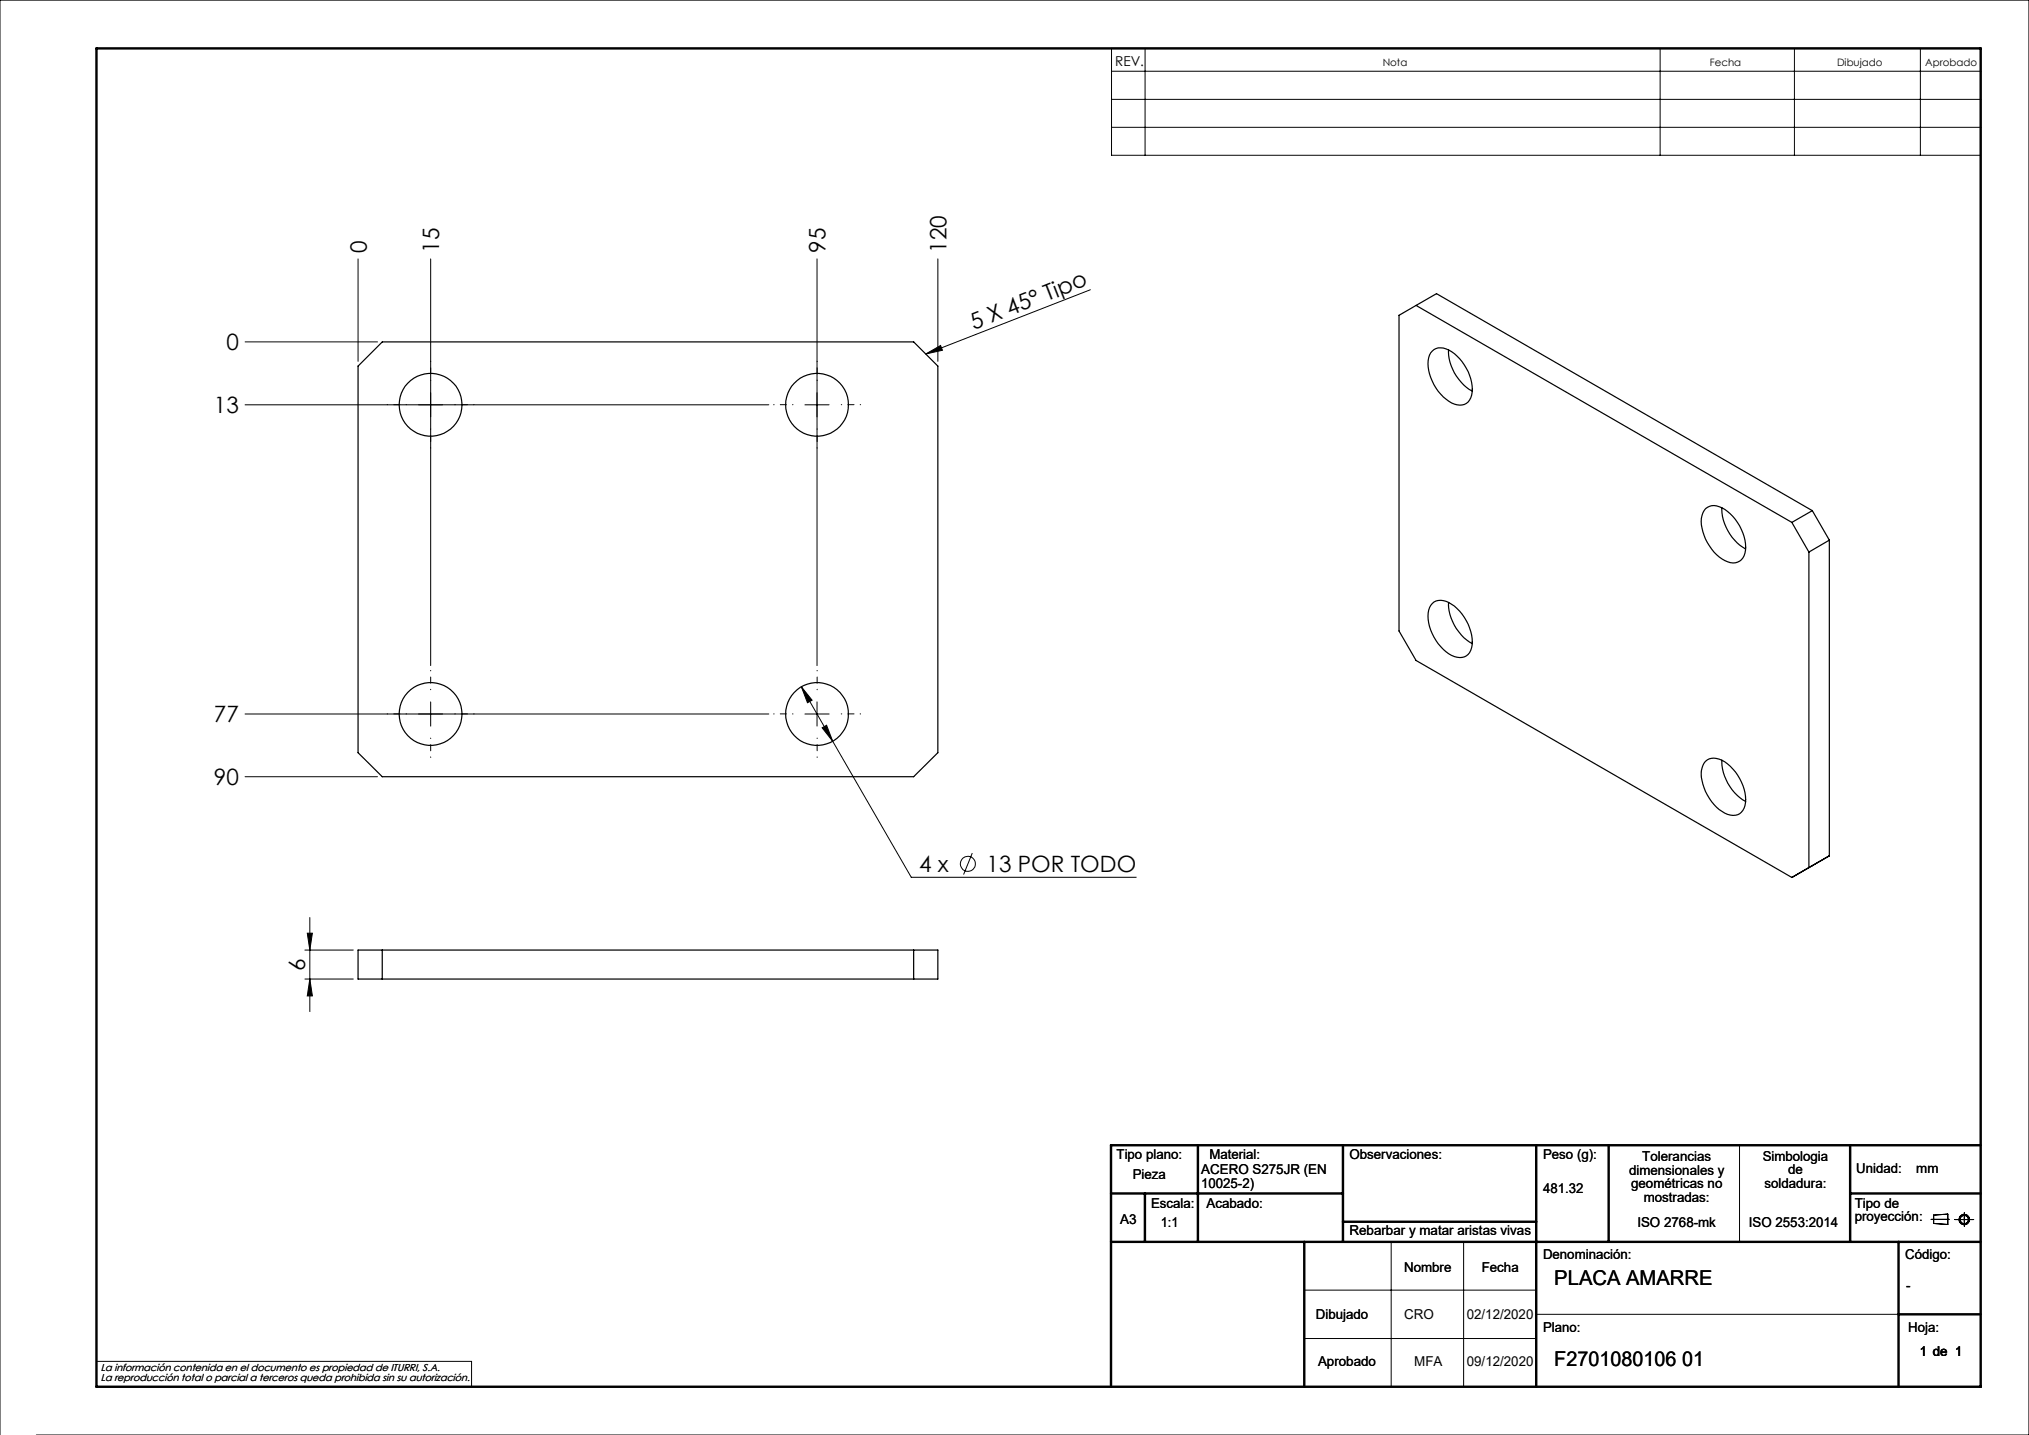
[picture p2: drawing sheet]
<svg xmlns="http://www.w3.org/2000/svg" width="420mm" height="297mm" viewBox="0 0 420 297" stroke-linecap="round" stroke-linejoin="round" font-family="sans-serif">
<g fill="none" stroke="#000" stroke-width=".21">
<path d="M230.1 10h179.9v22.1h-179.9zM230.1 14.7h179.9M237 10v22.1M343.6 10v22.1M371.4 10v22.1M397.5 10v22.1M230.1 20.6h179.9M230.1 26.3h179.9M74.1 53.6v21.2M89.1 53.6v84.2M169.1 53.6v84.2M194.1 53.6v21.2"/>
<path d="M225.7 60l-34.1 13.3M50.7 70.8h27.4M191.6 73.3l3.1-1.8 .4 1zM50.7 83.8h108.4M166.6 83.8h5M50.7 147.8h108.4M89.1 145.3v5M165.9 142.1l22.7 39.5h46.6M165.9 142.1l2.2 2.8-1 .5zM166.6 147.8h5M169.1 145.3v5M170.2 150.6l.9-.5 1.3 3.3z"/>
<path d="M50.7 160.8h27.4M201.3 176.6l-1.8 4.4M63.1 196.6h10M63.6 193.1h1.1l-.6 3.5zM64.1 189.9v19.5M63.1 202.6h10M64.1 202.6l.6 3.5h-1.1zM360.1 237v20M288 257v30M303 257v30M399.7 252.4h3.8M400.3 251.5l2.9-.2v2.1l-2.9-.2z"/>
<path d="M404.6 252.4h4M406.6 251v2.8M270 267h48M270 277h48M318 272h75M0 297v-297h420v297h-412.5M20 281.8h77.6v5.2"/>
<circle cx="200.3" cy="178.8" r="1.56"/>
<circle cx="406.6" cy="252.4" r=".86"/>
<circle cx="406.6" cy="252.4" r="1.07"/>
</g>
<g fill="none" stroke="#000" stroke-width=".5">
<path d="M20 10h390v277h-390zM248 237v20M278 237v20M318 237v50M333 237v20M383 237v20M410 237h-180v50M230 257h180M230 247h48M237 247v10M270 257v30M278 252.9h40"/>
<path d="M383 247h27M393 257v30M393 272h17"/>
</g>
<g fill="none" stroke="#000" stroke-width=".21" stroke-dasharray="15.2 1.3 1.3 1.3" stroke-dashoffset="15.1">
<path d="M89.1 78.8v-4M169.1 78.8v-4M84.1 83.8h-4M89.1 88.8v4M94.1 83.8h4M164.1 83.8h-4M169.1 88.8v4M174.1 83.8h4M84.1 147.8h-4M89.1 142.8v-4M89.1 152.8v4M94.1 147.8h4"/>
<path d="M164.1 147.8h-4M169.1 142.8v-4M169.1 152.8v4M174.1 147.8h4"/>
</g>
<g fill="#000">
<path d="M191.6 73.3l3.1-1.8 .4 1z"/>
<path d="M165.9 142.1l1.2 3.3 1-.5zM170.2 150.6l2.2 2.8-1.3-3.3z"/>
<path d="M63.6 193.1h1.1l-.6 3.5zM64.1 202.6l.6 3.5h-1.1z"/>
</g>
<g fill="none" stroke="#000" stroke-width=".25">
<path d="M74.1 75.8l5-5h110l5 5v80l-5 5h-110l-5-5zM293.1 63.2l-3.5 2.1v65.3l3.5 6.1 77.8 44.9M293.1 63.2l77.8 44.9M293.1 63.2l4.3-2.4 77.7 44.9M296.5 72.7a3.1 3.1 0 0 1 4 .1 9.5 9.5 0 0 1 4.1 9 2.48 2.48 0 0 1-3.5 1.8 9.5 9.5 0 0 1-5.4-9.6l.5-1zM299.9 72.4a9.8 9.8 0 0 0 4.9 8.6M353 105.3a3.1 3.1 0 0 1 4 .1 9.7 9.7 0 0 1 4.2 9.1 2.63 2.63 0 0 1-4.2 1.5 9.9 9.9 0 0 1-4.8-8.7l.3-1.2zM356.4 105.1a10 10 0 0 0 5 8.5M370.9 108.1l3.5 6.2M374.4 114.3v65.3l-3.5 2M375.1 105.7l-4.2 2.4M375.1 105.7l3.6 6.1"/>
<path d="M378.7 111.8l-4.3 2.5M378.7 111.8v65.3M296.5 124.9a3 3 0 0 1 4 .2 9.5 9.5 0 0 1 4.1 9 2.48 2.48 0 0 1-3.5 1.8 9.5 9.5 0 0 1-5.4-9.6zM299.9 124.7a9.7 9.7 0 0 0 4.9 8.5M353 157.6a3.1 3.1 0 0 1 4 .1 9.7 9.7 0 0 1 4.2 9 2.5 2.5 0 0 1-3.6 1.9 9.8 9.8 0 0 1-5.4-9.1l.3-1.1zM356.4 157.3a9.9 9.9 0 0 0 5 8.6M378.7 177.1l-3.6 2.1M378.7 177.1l-7.8 4.5M74.1 196.6h120v6h-120zM79.1 196.6v6M189.1 196.6v6"/>
<circle cx="89.1" cy="83.8" r="6.5"/>
<circle cx="169.1" cy="83.8" r="6.5"/>
<circle cx="89.1" cy="147.8" r="6.5"/>
<circle cx="169.1" cy="147.8" r="6.5"/>
</g>
<g font-size="4.7">
<text x="75.9" y="52.3" transform="rotate(-90 75.9 52.3)">0</text>
<text x="90.9" y="52.3" transform="rotate(-90 90.9 52.3)">15</text>
<text x="170.9" y="52.3" transform="rotate(-90 170.9 52.3)">95</text>
<text x="195.9" y="52.3" transform="rotate(-90 195.9 52.3)">120</text>
<text x="201.6" y="68.3" transform="rotate(-21 201.6 68.3)">5 X 45° Tipo</text>
<text x="46.9" y="72.5">0</text>
<text x="44.3" y="85.5">13</text>
<text x="44.3" y="149.5">77</text>
<text x="44.3" y="162.5">90</text>
<text x="190.2" y="180.5">4 x</text>
<text x="204.2" y="180.5">13 POR TODO</text>
<text x="63.1" y="200.9" transform="rotate(-90 63.1 200.9)">6</text>
</g>
<g font-size="4.2">
<text x="321.7" y="265.9">PLACA AMARRE</text>
<text x="321.7" y="282.8">F2701080106 01</text>
</g>
<g font-size="2.8">
<text x="230.8" y="13.6">REV.</text>
<text x="231.1" y="239.9">Tipo plano:</text>
<text x="250.3" y="239.9">Material:</text>
<text x="279.3" y="239.9">Observaciones:</text>
<text x="319.4" y="239.9">Peso (g):</text>
<text x="234.5" y="244.1">Pieza</text>
<text x="248.6" y="243">ACERO S275JR (EN</text>
<text x="248.6" y="245.8">10025-2)</text>
<text x="337.2" y="243.1">dimensionales y</text>
<text x="337.6" y="246">geométricas no</text>
<text x="339.9" y="240.3">Tolerancias</text>
<text x="364.9" y="240.2">Simbologia</text>
<text x="365.3" y="245.9">soldadura:</text>
<text x="370.1" y="243">de</text>
<text x="384.2" y="242.7">Unidad:</text>
<text x="396.7" y="242.7">mm</text>
<text x="238.3" y="250">Escala:</text>
<text x="249.7" y="250">Acabado:</text>
<text x="319.4" y="246.9">481.32</text>
<text x="340.2" y="248.8">mostradas:</text>
<text x="383.9" y="250">Tipo de</text>
<text x="231.9" y="253.4">A3</text>
<text x="240.3" y="254">1:1</text>
<text x="279.3" y="255.7">Rebarbar y matar aristas vivas</text>
<text x="338.9" y="254">ISO 2768-mk</text>
<text x="362" y="254">ISO 2553:2014</text>
<text x="383.9" y="252.8">proyección:</text>
<text x="290.6" y="263.3">Nombre</text>
<text x="306.7" y="263.3">Fecha</text>
<text x="319.4" y="260.6">Denominación:</text>
<text x="394.4" y="260.6">Código:</text>
<text x="394.6" y="266.9">-</text>
<text x="272.4" y="273">Dibujado</text>
<text x="290.6" y="273">CRO</text>
<text x="303.6" y="273">02/12/2020</text>
<text x="319.4" y="275.8">Plano:</text>
<text x="395" y="275.8">Hoja:</text>
<text x="397.4" y="280.6">1 de 1</text>
<text x="272.8" y="282.8">Aprobado</text>
<text x="292.7" y="282.8">MFA</text>
<text x="303.6" y="282.8">09/12/2020</text>
</g>
<g font-size="2.1">
<text x="286.2" y="13.6">Nota</text>
<text x="353.9" y="13.6">Fecha</text>
<text x="380.3" y="13.6">Dibujado</text>
<text x="398.5" y="13.6">Aprobado</text>
<text x="20.8" y="283.7">La información contenida en el documento es propiedad de ITURRI, S.A.</text>
<text x="20.8" y="285.7">La reproducción total o parcial a terceros queda prohibida sin su autorización.</text>
</g>
</svg>
